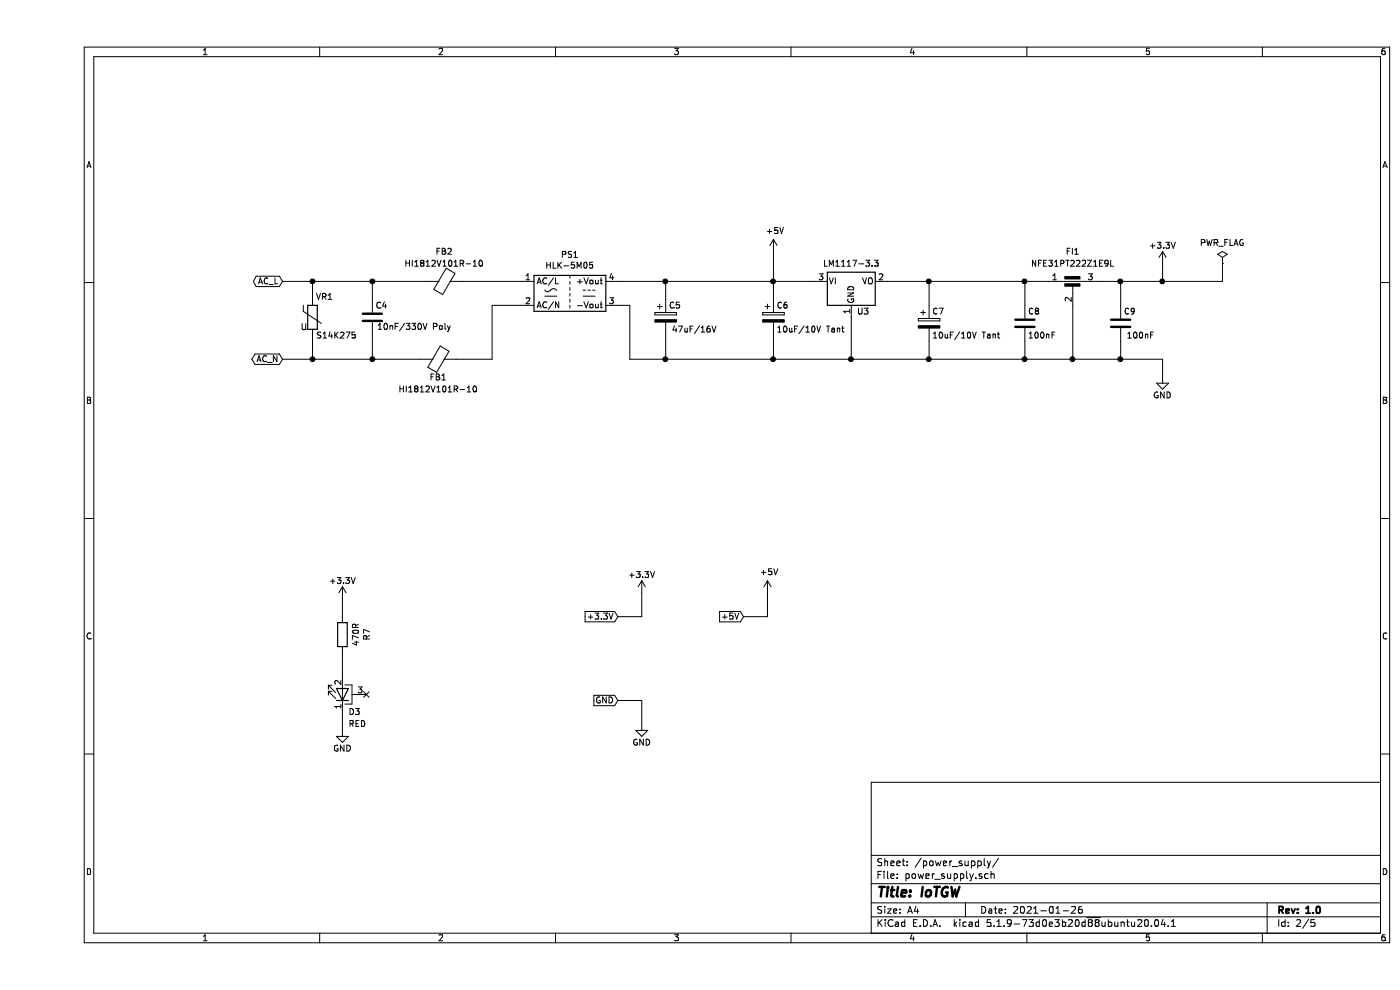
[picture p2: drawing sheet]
EESchema Schematic File Version 4
EELAYER 30 0
EELAYER END
$Descr A4 11693 8268
encoding utf-8
Sheet 2 5
Title "IoTGW"
Date "2021-01-26"
Rev "1.0"
Comp ""
Comment1 ""
Comment2 ""
Comment3 ""
Comment4 ""
$EndDescr
$Comp
L Device:CP C?
U 1 1
P 7450 2700
AR Path="/5F906BFE" Ref="C?"  Part="1" 
AR Path="/5F8CDF61/5F906BFE" Ref="C7"  Part="1" 
F 0 "C7" H 7475 2800 50  0000 L CNN
F 1 "10uF/10V Tant" H 7475 2600 50  0000 L CNN
F 2 "Capacitor_Tantalum_SMD:CP_EIA-3216-18_Kemet-A" H 7488 2550 50  0001 C CNN
F 3 "" H 7450 2700 50  0000 C CNN
	1    7450 2700
	1    0    0    -1  
$EndComp
$Comp
L Regulator_Linear:LM1117-3.3 U?
U 1 1
P 6800 2350
AR Path="/5F906C04" Ref="U?"  Part="1" 
AR Path="/5F8CDF61/5F906C04" Ref="U3"  Part="1" 
F 0 "U3" H 6900 2100 50  0000 C CNN
F 1 "LM1117-3.3" H 6800 2500 50  0000 C CNN
F 2 "Package_TO_SOT_SMD:SOT-223-3_TabPin2" H 6800 2350 50  0001 C CNN
F 3 "" H 6800 2350 50  0000 C CNN
	1    6800 2350
	1    0    0    -1  
$EndComp
$Comp
L power:+3.3V #PWR?
U 1 1
P 9400 2200
AR Path="/5F906C0C" Ref="#PWR?"  Part="1" 
AR Path="/5F8CDF61/5F906C0C" Ref="#PWR027"  Part="1" 
F 0 "#PWR027" H 9400 2050 50  0001 C CNN
F 1 "+3.3V" H 9400 2350 50  0000 C CNN
F 2 "" H 9400 2200 50  0000 C CNN
F 3 "" H 9400 2200 50  0000 C CNN
	1    9400 2200
	1    0    0    -1  
$EndComp
Wire Wire Line
	7450 2850 7450 3000
Connection ~ 7450 3000
Wire Wire Line
	6800 3000 6800 2650
Connection ~ 6800 3000
Connection ~ 7450 2350
$Comp
L Device:CP C?
U 1 1
P 5250 2650
AR Path="/5F906C17" Ref="C?"  Part="1" 
AR Path="/5F8CDF61/5F906C17" Ref="C5"  Part="1" 
F 0 "C5" H 5275 2750 50  0000 L CNN
F 1 "47uF/16V" H 5300 2550 50  0000 L CNN
F 2 "Capacitor_SMD:CP_Elec_5x5.4" H 5288 2500 50  0001 C CNN
F 3 "" H 5250 2650 50  0000 C CNN
	1    5250 2650
	1    0    0    -1  
$EndComp
Wire Wire Line
	6150 2500 6150 2350
Connection ~ 6150 2350
Wire Wire Line
	6150 2800 6150 3000
Connection ~ 6150 3000
$Comp
L Device:C C?
U 1 1
P 8250 2700
AR Path="/5F906C27" Ref="C?"  Part="1" 
AR Path="/5F8CDF61/5F906C27" Ref="C8"  Part="1" 
F 0 "C8" H 8275 2800 50  0000 L CNN
F 1 "100nF" H 8275 2600 50  0000 L CNN
F 2 "Capacitor_SMD:C_0805_2012Metric" H 8288 2550 50  0001 C CNN
F 3 "" H 8250 2700 50  0000 C CNN
	1    8250 2700
	1    0    0    -1  
$EndComp
Wire Wire Line
	8250 2350 8250 2550
Wire Wire Line
	8250 3000 8250 2850
Wire Wire Line
	7450 2550 7450 2350
Connection ~ 8250 2350
Connection ~ 8250 3000
$Comp
L power:GND #PWR?
U 1 1
P 9400 3150
AR Path="/5F906C38" Ref="#PWR?"  Part="1" 
AR Path="/5F8CDF61/5F906C38" Ref="#PWR028"  Part="1" 
F 0 "#PWR028" H 9400 2900 50  0001 C CNN
F 1 "GND" H 9400 3000 50  0000 C CNN
F 2 "" H 9400 3150 50  0000 C CNN
F 3 "" H 9400 3150 50  0000 C CNN
	1    9400 3150
	1    0    0    -1  
$EndComp
Wire Wire Line
	5250 2500 5250 2350
Connection ~ 5250 2350
Wire Wire Line
	5250 2800 5250 3000
Connection ~ 5250 3000
$Comp
L Device:C C?
U 1 1
P 9050 2700
AR Path="/5F906C49" Ref="C?"  Part="1" 
AR Path="/5F8CDF61/5F906C49" Ref="C9"  Part="1" 
F 0 "C9" H 9075 2800 50  0000 L CNN
F 1 "100nF" H 9100 2600 50  0000 L CNN
F 2 "Capacitor_SMD:C_0805_2012Metric" H 9088 2550 50  0001 C CNN
F 3 "" H 9050 2700 50  0000 C CNN
	1    9050 2700
	1    0    0    -1  
$EndComp
Wire Wire Line
	9050 2350 9050 2550
Connection ~ 9050 2350
Connection ~ 8650 3000
Wire Wire Line
	9050 2850 9050 3000
Connection ~ 9050 3000
Wire Wire Line
	2800 2500 2800 2350
Connection ~ 2800 2350
Wire Wire Line
	2800 2800 2800 3000
Connection ~ 2800 3000
Wire Wire Line
	7450 3000 8250 3000
Wire Wire Line
	6800 3000 7450 3000
Wire Wire Line
	7450 2350 8250 2350
Wire Wire Line
	6150 2350 6500 2350
Wire Wire Line
	6150 3000 6800 3000
Wire Wire Line
	8250 3000 8650 3000
Wire Wire Line
	5250 3000 6150 3000
Wire Wire Line
	9050 2350 9400 2350
Wire Wire Line
	8650 3000 9050 3000
Wire Wire Line
	9050 3000 9400 3000
Wire Wire Line
	2300 2350 2800 2350
Wire Wire Line
	2300 3000 2800 3000
$Comp
L Converter_ACDC:HLK-PM01 PS?
U 1 1
P 4450 2450
AR Path="/5F906C91" Ref="PS?"  Part="1" 
AR Path="/5F8CDF61/5F906C91" Ref="PS1"  Part="1" 
F 0 "PS1" H 4450 2775 50  0000 C CNN
F 1 "HLK-5M05" H 4450 2684 50  0000 C CNN
F 2 "user-footprints:HLK-5M05" H 4450 2150 50  0001 C CNN
F 3 "http://www.hlktech.net/product_detail.php?ProId=54" H 4850 2100 50  0001 C CNN
	1    4450 2450
	1    0    0    -1  
$EndComp
Wire Wire Line
	4850 2550 4950 2550
Wire Wire Line
	4950 2550 4950 3000
Wire Wire Line
	4950 3000 5250 3000
Wire Wire Line
	2300 2350 2300 2500
Wire Wire Line
	2300 2800 2300 3000
Wire Wire Line
	8250 2350 8450 2350
Wire Wire Line
	8850 2350 9050 2350
Wire Wire Line
	8650 2550 8650 3000
$Comp
L Device:LED_PAD D?
U 1 1
P 2550 5800
AR Path="/5F906CB8" Ref="D?"  Part="1" 
AR Path="/5F8CDF61/5F906CB8" Ref="D3"  Part="1" 
F 0 "D3" V 2400 5750 50  0000 R CNN
F 1 "RED" V 2300 5750 50  0000 R CNN
F 2 "user-footprints:LTST-S321KRKT" H 2550 5800 50  0001 C CNN
F 3 "~" H 2550 5800 50  0001 C CNN
	1    2550 5800
	0    -1   -1   0   
$EndComp
Wire Wire Line
	7100 2350 7450 2350
$Comp
L Device:Ferrite_Bead FB2
U 1 1
P 3400 2350
F 0 "FB2" V 3150 2350 50  0000 C CNN
F 1 "HI1812V101R-10" V 3250 2350 50  0000 C CNN
F 2 "Inductor_SMD:L_1812_4532Metric" V 3330 2350 50  0001 C CNN
F 3 "~" H 3400 2350 50  0001 C CNN
	1    3400 2350
	0    1    1    0   
$EndComp
$Comp
L Device:Ferrite_Bead FB1
U 1 1
P 3350 3000
F 0 "FB1" V 3500 3000 50  0000 C CNN
F 1 "HI1812V101R-10" V 3600 3000 50  0000 C CNN
F 2 "Inductor_SMD:L_1812_4532Metric" V 3280 3000 50  0001 C CNN
F 3 "~" H 3350 3000 50  0001 C CNN
	1    3350 3000
	0    1    1    0   
$EndComp
Wire Wire Line
	2800 2350 3250 2350
Wire Wire Line
	2800 3000 3200 3000
Wire Wire Line
	2050 2350 2300 2350
Connection ~ 2300 2350
Wire Wire Line
	2050 3000 2300 3000
Connection ~ 2300 3000
$Comp
L Device:C C?
U 1 1
P 2800 2650
AR Path="/5F906C63" Ref="C?"  Part="1" 
AR Path="/5F8CDF61/5F906C63" Ref="C4"  Part="1" 
F 0 "C4" H 2825 2750 50  0000 L CNN
F 1 "10nF/330V Poly" H 3150 2600 50  0000 C TNN
F 2 "Capacitor_THT:C_Rect_L13.0mm_W4.0mm_P10.00mm_FKS3_FKP3_MKS4" H 2838 2500 50  0001 C CNN
F 3 "" H 2800 2650 50  0000 C CNN
	1    2800 2650
	1    0    0    -1  
$EndComp
$Comp
L Device:Varistor VR?
U 1 1
P 2300 2650
AR Path="/5F906C5D" Ref="VR?"  Part="1" 
AR Path="/5F8CDF61/5F906C5D" Ref="VR1"  Part="1" 
F 0 "VR1" H 2400 2850 50  0000 C TNN
F 1 "S14K275" H 2500 2500 50  0000 C CNN
F 2 "Varistor:RV_Disc_D15.5mm_W5mm_P7.5mm" H 2300 2650 50  0001 C CNN
F 3 "" H 2300 2650 50  0000 C CNN
	1    2300 2650
	1    0    0    -1  
$EndComp
Wire Wire Line
	9400 3000 9400 3150
Wire Wire Line
	9400 2200 9400 2350
Connection ~ 9400 2350
Wire Wire Line
	2550 5450 2550 5650
$Comp
L power:+3.3V #PWR?
U 1 1
P 2550 5000
AR Path="/5F78B8E7" Ref="#PWR?"  Part="1" 
AR Path="/5F8CDF61/5F78B8E7" Ref="#PWR021"  Part="1" 
F 0 "#PWR021" H 2550 4850 50  0001 C CNN
F 1 "+3.3V" H 2550 5150 50  0000 C CNN
F 2 "" H 2550 5000 50  0000 C CNN
F 3 "" H 2550 5000 50  0000 C CNN
	1    2550 5000
	1    0    0    -1  
$EndComp
$Comp
L power:GND #PWR?
U 1 1
P 2550 6100
AR Path="/5F78D206" Ref="#PWR?"  Part="1" 
AR Path="/5F8CDF61/5F78D206" Ref="#PWR022"  Part="1" 
F 0 "#PWR022" H 2550 5850 50  0001 C CNN
F 1 "GND" H 2550 5950 50  0000 C CNN
F 2 "" H 2550 6100 50  0000 C CNN
F 3 "" H 2550 6100 50  0000 C CNN
	1    2550 6100
	1    0    0    -1  
$EndComp
Wire Wire Line
	2550 5950 2550 6100
$Comp
L Device:R R?
U 1 1
P 2550 5300
AR Path="/5F906CB2" Ref="R?"  Part="1" 
AR Path="/5F8CDF61/5F906CB2" Ref="R7"  Part="1" 
F 0 "R7" V 2343 5300 50  0000 C CNN
F 1 "470R" V 2434 5300 50  0000 C CNN
F 2 "Resistor_SMD:R_0805_2012Metric" V 2480 5300 50  0001 C CNN
F 3 "~" H 2550 5300 50  0001 C CNN
	1    2550 5300
	-1   0    0    1   
$EndComp
Text GLabel 4850 5850 0    50   Input ~ 0
GND
$Comp
L power:GND #PWR?
U 1 1
P 5050 6050
AR Path="/5F7AFB4A" Ref="#PWR?"  Part="1" 
AR Path="/5F8CDF61/5F7AFB4A" Ref="#PWR024"  Part="1" 
F 0 "#PWR024" H 5050 5800 50  0001 C CNN
F 1 "GND" H 5050 5900 50  0000 C CNN
F 2 "" H 5050 6050 50  0000 C CNN
F 3 "" H 5050 6050 50  0000 C CNN
	1    5050 6050
	1    0    0    -1  
$EndComp
Wire Wire Line
	4850 5850 5050 5850
Wire Wire Line
	5050 5850 5050 6050
Wire Wire Line
	3550 2350 4050 2350
Wire Wire Line
	3500 3000 3800 3000
Wire Wire Line
	3800 3000 3800 2550
Wire Wire Line
	3800 2550 4050 2550
Text GLabel 4850 5150 0    50   Input ~ 0
+3.3V
Wire Wire Line
	2550 5000 2550 5150
Wire Wire Line
	4850 5150 5050 5150
Wire Wire Line
	5050 5150 5050 4950
$Comp
L power:+3.3V #PWR?
U 1 1
P 5050 4950
AR Path="/5F7AF7A6" Ref="#PWR?"  Part="1" 
AR Path="/5F8CDF61/5F7AF7A6" Ref="#PWR023"  Part="1" 
F 0 "#PWR023" H 5050 4800 50  0001 C CNN
F 1 "+3.3V" H 5050 5100 50  0000 C CNN
F 2 "" H 5050 4950 50  0000 C CNN
F 3 "" H 5050 4950 50  0000 C CNN
	1    5050 4950
	1    0    0    -1  
$EndComp
$Comp
L power:PWR_FLAG #FLG01
U 1 1
P 9900 2200
F 0 "#FLG01" H 9900 2275 50  0001 C CNN
F 1 "PWR_FLAG" H 9900 2373 50  0000 C CNN
F 2 "" H 9900 2200 50  0001 C CNN
F 3 "~" H 9900 2200 50  0001 C CNN
	1    9900 2200
	1    0    0    -1  
$EndComp
Wire Wire Line
	9400 2350 9900 2350
Wire Wire Line
	9900 2350 9900 2200
Wire Wire Line
	4850 2350 5250 2350
$Comp
L Device:CP C?
U 1 1
P 6150 2650
AR Path="/5F7FAB82" Ref="C?"  Part="1" 
AR Path="/5F8CDF61/5F7FAB82" Ref="C6"  Part="1" 
F 0 "C6" H 6175 2750 50  0000 L CNN
F 1 "10uF/10V Tant" H 6175 2550 50  0000 L CNN
F 2 "Capacitor_Tantalum_SMD:CP_EIA-3216-18_Kemet-A" H 6188 2500 50  0001 C CNN
F 3 "" H 6150 2650 50  0000 C CNN
	1    6150 2650
	1    0    0    -1  
$EndComp
Wire Wire Line
	5250 2350 6150 2350
NoConn ~ 2750 5800
Text GLabel 2050 2350 0    50   BiDi ~ 0
AC_L
Text GLabel 2050 3000 0    50   BiDi ~ 0
AC_N
$Comp
L Device:EMI_Filter_C FI?
U 1 1
P 8650 2450
AR Path="/5F906C30" Ref="FI?"  Part="1" 
AR Path="/5F8CDF61/5F906C30" Ref="FI1"  Part="1" 
F 0 "FI1" H 8650 2800 50  0000 C CNN
F 1 "NFE31PT222Z1E9L" H 8300 2700 50  0000 L CNN
F 2 "user-footprints:NFE31PT222Z1E9L" H 8650 2450 50  0001 C CNN
F 3 "" H 8650 2450 50  0000 C CNN
	1    8650 2450
	1    0    0    -1  
$EndComp
$Comp
L power:+5V #PWR026
U 1 1
P 6150 2100
F 0 "#PWR026" H 6150 1950 50  0001 C CNN
F 1 "+5V" H 6165 2273 50  0000 C CNN
F 2 "" H 6150 2100 50  0001 C CNN
F 3 "" H 6150 2100 50  0001 C CNN
	1    6150 2100
	1    0    0    -1  
$EndComp
Wire Wire Line
	6150 2350 6150 2100
Text GLabel 5900 5150 0    50   Input ~ 0
+5V
Wire Wire Line
	5900 5150 6100 5150
Wire Wire Line
	6100 5150 6100 4950
$Comp
L power:+5V #PWR025
U 1 1
P 6100 4950
F 0 "#PWR025" H 6100 4800 50  0001 C CNN
F 1 "+5V" H 6115 5123 50  0000 C CNN
F 2 "" H 6100 4950 50  0001 C CNN
F 3 "" H 6100 4950 50  0001 C CNN
	1    6100 4950
	1    0    0    -1  
$EndComp
$EndSCHEMATC
